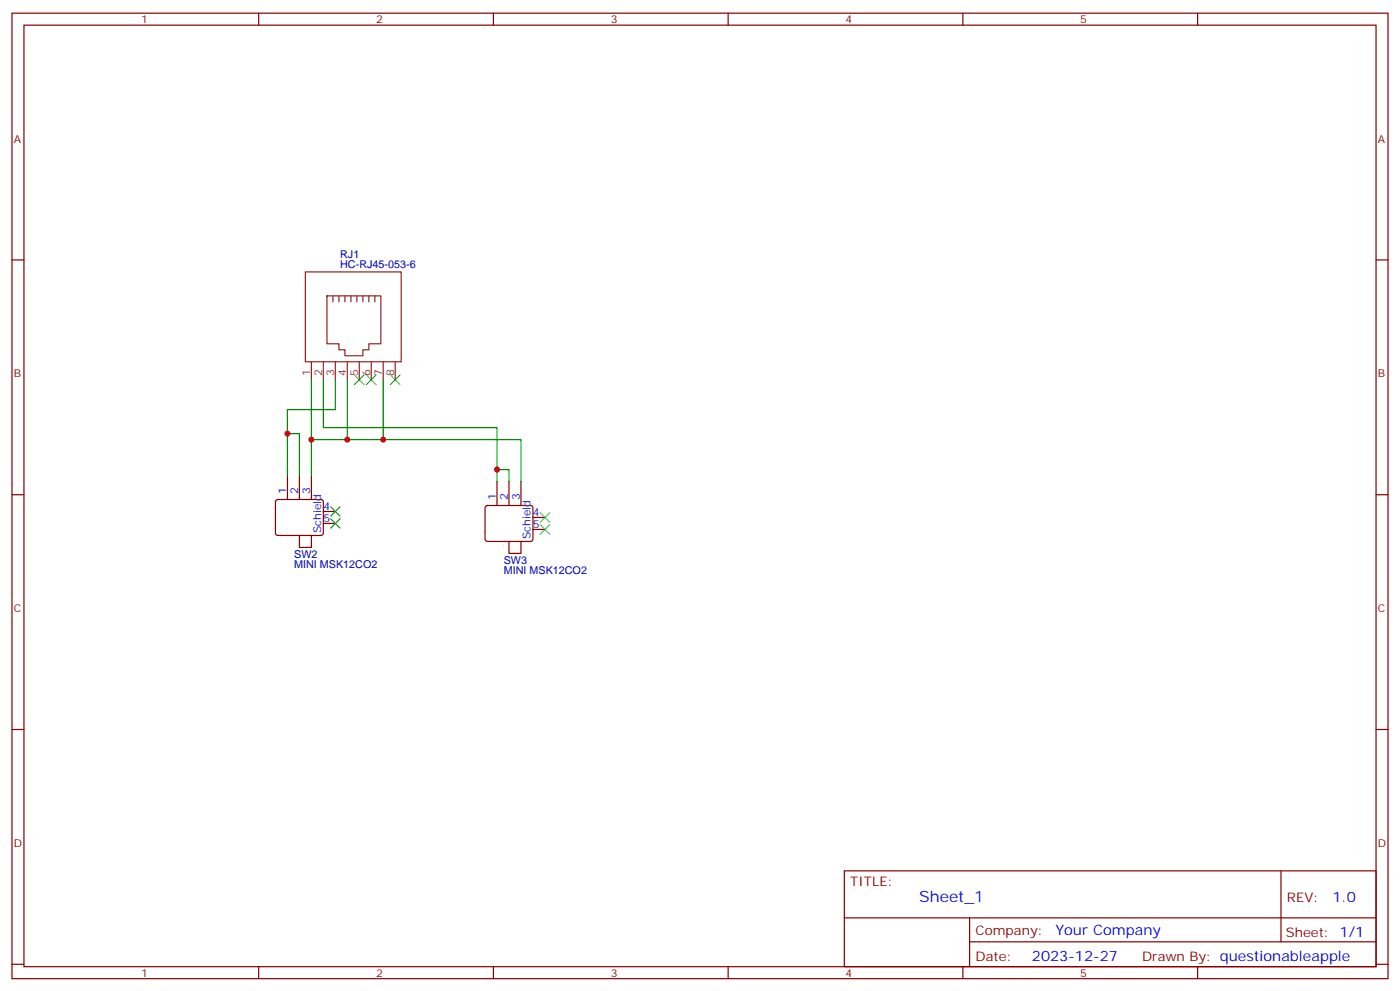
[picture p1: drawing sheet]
<svg xmlns="http://www.w3.org/2000/svg" width="412mm" height="292mm" viewBox="0 0 412 292" stroke-linecap="round" stroke-linejoin="round" font-family="sans-serif">
<g fill="none" stroke="#870000" stroke-width=".35">
<path d="M3.5 3.9h405.4v284.3h-405.4zM7.1 7.4h398.2v277.3h-398.2zM76.2 3.9v3.5M145.3 3.9v3.5M214.5 3.9v3.5M283.6 3.9v3.5M352.8 3.9v3.5M3.5 76.6h3.6M405.3 76.6h3.6M3.5 145.7h3.6M81.4 147.3l.4-.2h12.7l.5 .2 .2 .5v9.5l-.7 .4-12.9-.1-.5-.6v-9.2zM84.7 140.1v7"/>
<path d="M88.2 157.7v3.5h3.5v-3.5M88.2 140.1v7M91.7 140.1v7M95.2 154.2h3.6M95.2 150.6h3.6M143.1 149.1l.5-.2h12.7l.5 .2 .2 .5-.1 9.4-.6 .5-13-.1-.4-.6v-9.2zM146.4 141.8v7.1M149.9 159.5v3.5h3.6v-3.5M149.9 141.8v7.1M153.5 141.8v7.1M157 155.9h3.5M157 152.4h3.5"/>
<path d="M405.3 145.7h3.6M3.5 214.8h3.6M405.3 214.8h3.6M248.7 256.5h156.6v28.2h-156.6zM377.3 256.5v20.9M248.7 270.3h156.5M285.6 277.4h119.6M285.6 270.3v14.1M3.5 284h3.6M76.2 284.7v3.5M145.3 284.7v3.5M214.5 284.7v3.5"/>
<path d="M283.6 284.7v3.5M352.8 284.7v3.5M405.3 284h3.6"/>
</g>
<g fill="none" stroke="#8c2424" stroke-width=".35">
<path d="M90 80.1h28.2v26.4h-28.2zM96.3 87.1h15.9v14.1h-3.5v1.8h-1.8v1.8h-5.3v-1.8h-1.8v-1.8h-3.5zM98.1 87.1v1.8M99.8 87.1v1.8M101.6 87.1v1.8M103.4 87.1v1.8M105.1 87.1v1.8M106.9 87.1v1.8M108.7 87.1v1.8M110.4 87.1v1.8M91.7 106.5v5.3M95.2 106.5v5.3"/>
<path d="M98.8 106.5v5.3M102.3 106.5v5.3M105.8 106.5v5.3M109.4 106.5v5.3M112.9 106.5v5.3M116.4 106.5v5.3"/>
</g>
<g fill="none" stroke="#3c3" stroke-width=".35">
<path d="M104.4 110.4l2.8 2.8M107.2 110.4l-2.8 2.8M107.9 110.4l2.9 2.8M110.8 110.4l-2.9 2.8M115 110.4l2.8 2.8M117.8 110.4l-2.8 2.8M97.4 149.2l2.8 2.8M97.4 152.8l2.8 2.8M100.2 149.2l-2.8 2.8M100.2 152.8l-2.8 2.8M159.1 151l2.8 2.8M159.1 154.5l2.8 2.8"/>
<path d="M161.9 151l-2.8 2.8M161.9 154.5l-2.8 2.8"/>
</g>
<path d="M91.7 111.8v17.7M95.2 111.8v14.1h51.2v15.9M98.8 111.8v8.9h-14.1v19.4M102.3 111.8v17.7M112.9 111.8v17.7M84.7 127.7h3.5v12.4M146.4 138.3h3.5v3.5M91.7 140.1v-10.6h61.8v12.3" fill="none" stroke="#008700" stroke-width=".35"/>
<g fill="#c00">
<circle cx="84.7" cy="127.7" r=".88"/>
<circle cx="146.4" cy="138.3" r=".88"/>
<circle cx="91.7" cy="129.5" r=".88"/>
<circle cx="102.3" cy="129.5" r=".88"/>
<circle cx="112.9" cy="129.5" r=".88"/>
</g>
<text font-size="4.6" fill="#00f" x="270.8" y="265.5">Sheet_1</text>
<g font-size="4.2" fill="#00f">
<text x="392.5" y="265.7">1.0</text>
<text x="310.9" y="275.3">Your Company</text>
<text x="304" y="283.1">2023-12-27</text>
</g>
<g font-size="3.9" fill="#800">
<text x="250.5" y="261.1">TITLE:</text>
<text x="379.1" y="265.7">REV:</text>
<text x="287.4" y="275.3">Company:</text>
<text x="378.7" y="275.9">Sheet: 1/1</text>
<text x="287.4" y="282.9">Date:</text>
<text x="336.4" y="283">Drawn By: questionableapple</text>
</g>
<g font-size="3.2" fill="#800">
<text x="41.6" y="6.9">1</text>
<text x="110.8" y="6.9">2</text>
<text x="179.9" y="6.9">3</text>
<text x="249.1" y="6.9">4</text>
<text x="318.2" y="6.9">5</text>
<text x="4.1" y="42">A</text>
<text x="405.9" y="42">A</text>
<text x="4.1" y="111.1">B</text>
<text x="405.9" y="111.1">B</text>
<text x="4.1" y="180.3">C</text>
<text x="405.9" y="180.3">C</text>
<text x="4.1" y="249.4">D</text>
<text x="405.9" y="249.4">D</text>
<text x="41.6" y="287.7">1</text>
<text x="110.8" y="287.7">2</text>
<text x="179.9" y="287.7">3</text>
<text x="249.1" y="287.7">4</text>
<text x="318.2" y="287.7">5</text>
</g>
<g font-size="3.2" fill="#000080">
<text x="100.2" y="75.9">RJ1</text>
<text x="100.2" y="79">HC-RJ45-053-6</text>
<text x="86.7" y="167.4">MINI MSK12CO2</text>
<text x="86.7" y="164.2">SW2</text>
<text x="148.4" y="166">SW3</text>
<text x="148.4" y="169.2">MINI MSK12CO2</text>
</g>
<g font-size="3.2" fill="#8d2323">
<text x="91.4" y="110.7" transform="rotate(-90 91.4 110.7)">1</text>
<text x="94.9" y="110.7" transform="rotate(-90 94.9 110.7)">2</text>
<text x="98.4" y="110.7" transform="rotate(-90 98.4 110.7)">3</text>
<text x="102" y="110.7" transform="rotate(-90 102 110.7)">4</text>
<text x="105.5" y="110.7" transform="rotate(-90 105.5 110.7)">5</text>
<text x="109" y="110.7" transform="rotate(-90 109 110.7)">6</text>
<text x="112.5" y="110.7" transform="rotate(-90 112.5 110.7)">7</text>
<text x="116.1" y="110.7" transform="rotate(-90 116.1 110.7)">8</text>
</g>
<g font-size="3.2" fill="#00f">
<text x="84.3" y="145.3" transform="rotate(-90 84.3 145.3)">1</text>
<text x="87.8" y="145.3" transform="rotate(-90 87.8 145.3)">2</text>
<text x="91.4" y="145.3" transform="rotate(-90 91.4 145.3)">3</text>
<text x="146" y="147.1" transform="rotate(-90 146 147.1)">1</text>
<text x="149.6" y="147.1" transform="rotate(-90 149.6 147.1)">2</text>
<text x="153.1" y="147.1" transform="rotate(-90 153.1 147.1)">3</text>
<text x="95.2" y="153.8">5</text>
<text x="95.2" y="150.3">4</text>
<text x="157" y="155.6">5</text>
<text x="157" y="152">4</text>
<text x="94.6" y="157" transform="rotate(-90 94.6 157)">Schield</text>
<text x="156.3" y="158.8" transform="rotate(-90 156.3 158.8)">Schield</text>
</g>
</svg>
